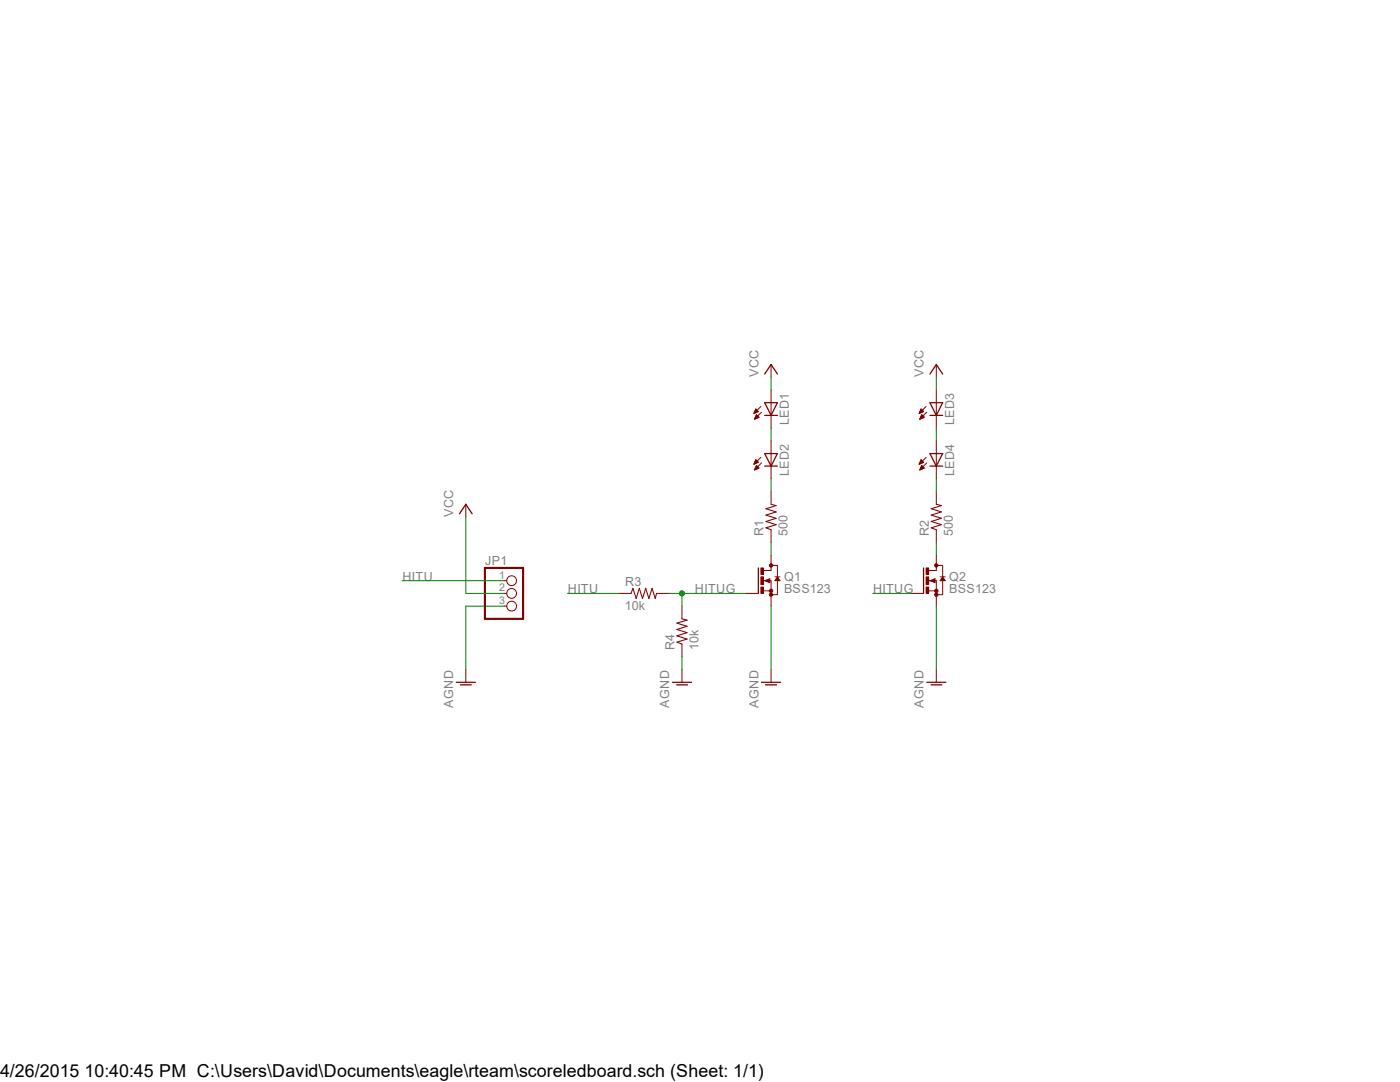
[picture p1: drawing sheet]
<?xml version="1.0" encoding="utf-8"?>
<!DOCTYPE eagle SYSTEM "eagle.dtd">
<eagle version="7.2.0">
<drawing>
<settings>
<setting alwaysvectorfont="no"/>
<setting verticaltext="up"/>
</settings>
<grid distance="0.1" unitdist="inch" unit="inch" style="lines" multiple="1" display="no" altdistance="0.01" altunitdist="inch" altunit="inch"/>
<schematic xreflabel="%F%N/%S.%C%R" xrefpart="/%S.%C%R">
<libraries>
<library name="transistor-small-signal">
<symbols>
<symbol name="N-MOS">
<wire x1="-1.27" y1="0" x2="-0.254" y2="0.381" width="0.1524" layer="94"/>
<wire x1="-0.254" y1="0.381" x2="-0.254" y2="-0.381" width="0.1524" layer="94"/>
<wire x1="-0.254" y1="-0.381" x2="-1.27" y2="0" width="0.1524" layer="94"/>
<wire x1="-1.27" y1="0" x2="-1.016" y2="0" width="0.1524" layer="94"/>
<wire x1="-1.016" y1="0" x2="-0.889" y2="0" width="0.1524" layer="94"/>
<wire x1="-0.889" y1="0" x2="0" y2="0" width="0.1524" layer="94"/>
<wire x1="0" y1="0" x2="0" y2="-2.032" width="0.1524" layer="94"/>
<wire x1="0" y1="-2.032" x2="0" y2="-2.794" width="0.1524" layer="94"/>
<wire x1="-1.524" y1="0" x2="-1.27" y2="0" width="0.1524" layer="94"/>
<wire x1="-2.54" y1="2.54" x2="-2.54" y2="-2.54" width="0.254" layer="94"/>
<wire x1="0" y1="3.048" x2="1.27" y2="3.048" width="0.1524" layer="94"/>
<wire x1="1.27" y1="3.048" x2="1.27" y2="0.762" width="0.1524" layer="94"/>
<wire x1="1.27" y1="0.762" x2="1.27" y2="0.508" width="0.1524" layer="94"/>
<wire x1="1.27" y1="0.508" x2="1.27" y2="-2.794" width="0.1524" layer="94"/>
<wire x1="1.27" y1="-2.794" x2="0" y2="-2.794" width="0.1524" layer="94"/>
<wire x1="1.778" y1="0" x2="0.762" y2="0" width="0.1524" layer="94"/>
<wire x1="0.762" y1="0" x2="1.27" y2="0.762" width="0.1524" layer="94"/>
<wire x1="1.27" y1="0.762" x2="1.778" y2="0" width="0.1524" layer="94"/>
<wire x1="1.778" y1="0.762" x2="0.762" y2="0.762" width="0.1524" layer="94"/>
<wire x1="-1.524" y1="2.032" x2="0" y2="2.032" width="0.1524" layer="94"/>
<wire x1="0" y1="2.032" x2="0" y2="2.54" width="0.1524" layer="94"/>
<wire x1="-1.524" y1="-2.032" x2="0" y2="-2.032" width="0.1524" layer="94"/>
<wire x1="-1.016" y1="0" x2="-0.381" y2="-0.254" width="0.254" layer="94"/>
<wire x1="-0.381" y1="-0.254" x2="-0.381" y2="0.254" width="0.254" layer="94"/>
<wire x1="-0.381" y1="0.254" x2="-0.889" y2="0" width="0.254" layer="94"/>
<wire x1="1.27" y1="0.508" x2="1.016" y2="0.127" width="0.254" layer="94"/>
<wire x1="1.016" y1="0.127" x2="1.524" y2="0.127" width="0.254" layer="94"/>
<wire x1="1.524" y1="0.127" x2="1.27" y2="0.508" width="0.254" layer="94"/>
<circle x="0" y="-2.794" radius="0.3592" width="0" layer="94"/>
<circle x="0" y="-2.032" radius="0.3592" width="0" layer="94"/>
<circle x="0" y="3.048" radius="0.3592" width="0" layer="94"/>
<text x="2.54" y="0" size="1.778" layer="95">&gt;NAME</text>
<text x="2.54" y="-2.54" size="1.778" layer="96">&gt;VALUE</text>
<rectangle x1="-2.032" y1="1.27" x2="-1.524" y2="2.54" layer="94"/>
<rectangle x1="-2.032" y1="-2.54" x2="-1.524" y2="-1.27" layer="94"/>
<rectangle x1="-2.032" y1="-0.762" x2="-1.524" y2="0.762" layer="94"/>
<pin name="G" x="-5.08" y="-2.54" visible="off" length="short" direction="pas"/>
<pin name="D" x="0" y="5.08" visible="off" length="short" direction="pas" rot="R270"/>
<pin name="S" x="0" y="-5.08" visible="off" length="short" direction="pas" rot="R90"/>
</symbol>
</symbols>
<devicesets>
<deviceset name="BSS123" prefix="Q">
<gates>
<gate name="G$1" symbol="N-MOS" x="0" y="0"/>
</gates>
<devices>
<device name="" package="SOT23">
<connects>
<connect gate="G$1" pin="D" pad="3"/>
<connect gate="G$1" pin="G" pad="1"/>
<connect gate="G$1" pin="S" pad="2"/>
</connects>
<technologies>
<technology name=""/>
</technologies>
</device>
</devices>
</deviceset>
</devicesets>
</library>
<library name="adafruit">
<symbols>
<symbol name="PINHD3">
<wire x1="-6.35" y1="-5.08" x2="1.27" y2="-5.08" width="0.4064" layer="94"/>
<wire x1="1.27" y1="-5.08" x2="1.27" y2="5.08" width="0.4064" layer="94"/>
<wire x1="1.27" y1="5.08" x2="-6.35" y2="5.08" width="0.4064" layer="94"/>
<wire x1="-6.35" y1="5.08" x2="-6.35" y2="-5.08" width="0.4064" layer="94"/>
<text x="-6.35" y="5.715" size="1.778" layer="95">&gt;NAME</text>
<text x="-6.35" y="-7.62" size="1.778" layer="96">&gt;VALUE</text>
<pin name="1" x="-2.54" y="2.54" visible="pad" length="short" direction="pas" function="dot"/>
<pin name="2" x="-2.54" y="0" visible="pad" length="short" direction="pas" function="dot"/>
<pin name="3" x="-2.54" y="-2.54" visible="pad" length="short" direction="pas" function="dot"/>
</symbol>
<symbol name="LED">
<wire x1="1.27" y1="0" x2="0" y2="-2.54" width="0.254" layer="94"/>
<wire x1="0" y1="-2.54" x2="-1.27" y2="0" width="0.254" layer="94"/>
<wire x1="1.27" y1="-2.54" x2="0" y2="-2.54" width="0.254" layer="94"/>
<wire x1="0" y1="-2.54" x2="-1.27" y2="-2.54" width="0.254" layer="94"/>
<wire x1="1.27" y1="0" x2="0" y2="0" width="0.254" layer="94"/>
<wire x1="0" y1="0" x2="-1.27" y2="0" width="0.254" layer="94"/>
<wire x1="0" y1="0" x2="0" y2="-2.54" width="0.1524" layer="94"/>
<wire x1="-2.032" y1="-0.762" x2="-3.429" y2="-2.159" width="0.1524" layer="94"/>
<wire x1="-1.905" y1="-1.905" x2="-3.302" y2="-3.302" width="0.1524" layer="94"/>
<text x="3.556" y="-4.572" size="1.778" layer="95" rot="R90">&gt;NAME</text>
<text x="5.715" y="-4.572" size="1.778" layer="96" rot="R90">&gt;VALUE</text>
<pin name="C" x="0" y="-5.08" visible="off" length="short" direction="pas" rot="R90"/>
<pin name="A" x="0" y="2.54" visible="off" length="short" direction="pas" rot="R270"/>
<polygon width="0.1524" layer="94">
<vertex x="-3.429" y="-2.159"/>
<vertex x="-3.048" y="-1.27"/>
<vertex x="-2.54" y="-1.778"/>
</polygon>
<polygon width="0.1524" layer="94">
<vertex x="-3.302" y="-3.302"/>
<vertex x="-2.921" y="-2.413"/>
<vertex x="-2.413" y="-2.921"/>
</polygon>
</symbol>
</symbols>
<devicesets>
<deviceset name="PINHD-1X3" prefix="JP" uservalue="yes">
<gates>
<gate name="A" symbol="PINHD3" x="0" y="0"/>
</gates>
<devices>
<device name="" package="1X03">
<connects>
<connect gate="A" pin="1" pad="1"/>
<connect gate="A" pin="2" pad="2"/>
<connect gate="A" pin="3" pad="3"/>
</connects>
<technologies>
<technology name=""/>
</technologies>
</device>
<device name="CB" package="1X03-CLEANBIG">
<connects>
<connect gate="A" pin="1" pad="1"/>
<connect gate="A" pin="2" pad="2"/>
<connect gate="A" pin="3" pad="3"/>
</connects>
<technologies>
<technology name=""/>
</technologies>
</device>
</devices>
</deviceset>
<deviceset name="LED" prefix="LED" uservalue="yes">
<gates>
<gate name="G$1" symbol="LED" x="0" y="0"/>
</gates>
<devices>
<device name="SMT1206" package="1206">
<connects>
<connect gate="G$1" pin="A" pad="A"/>
<connect gate="G$1" pin="C" pad="C"/>
</connects>
<technologies>
<technology name=""/>
</technologies>
</device>
<device name="LD260" package="LD260">
<connects>
<connect gate="G$1" pin="A" pad="A"/>
<connect gate="G$1" pin="C" pad="K"/>
</connects>
<technologies>
<technology name=""/>
</technologies>
</device>
<device name="SQR2X5" package="LED2X5">
<connects>
<connect gate="G$1" pin="A" pad="A"/>
<connect gate="G$1" pin="C" pad="K"/>
</connects>
<technologies>
<technology name=""/>
</technologies>
</device>
<device name="3MM" package="LED3MM">
<connects>
<connect gate="G$1" pin="A" pad="A"/>
<connect gate="G$1" pin="C" pad="K"/>
</connects>
<technologies>
<technology name=""/>
</technologies>
</device>
<device name="5MM" package="LED5MM">
<connects>
<connect gate="G$1" pin="A" pad="A"/>
<connect gate="G$1" pin="C" pad="K"/>
</connects>
<technologies>
<technology name=""/>
</technologies>
</device>
<device name="LSU260" package="LSU260">
<connects>
<connect gate="G$1" pin="A" pad="A"/>
<connect gate="G$1" pin="C" pad="K"/>
</connects>
<technologies>
<technology name=""/>
</technologies>
</device>
<device name="LZR181" package="LZR181">
<connects>
<connect gate="G$1" pin="A" pad="A"/>
<connect gate="G$1" pin="C" pad="K"/>
</connects>
<technologies>
<technology name=""/>
</technologies>
</device>
<device name="B152" package="Q62902-B152">
<connects>
<connect gate="G$1" pin="A" pad="A"/>
<connect gate="G$1" pin="C" pad="K"/>
</connects>
<technologies>
<technology name=""/>
</technologies>
</device>
<device name="B153" package="Q62902-B153">
<connects>
<connect gate="G$1" pin="A" pad="A"/>
<connect gate="G$1" pin="C" pad="K"/>
</connects>
<technologies>
<technology name=""/>
</technologies>
</device>
<device name="B155" package="Q62902-B155">
<connects>
<connect gate="G$1" pin="A" pad="A"/>
<connect gate="G$1" pin="C" pad="K"/>
</connects>
<technologies>
<technology name=""/>
</technologies>
</device>
<device name="B156" package="Q62902-B156">
<connects>
<connect gate="G$1" pin="A" pad="A"/>
<connect gate="G$1" pin="C" pad="K"/>
</connects>
<technologies>
<technology name=""/>
</technologies>
</device>
<device name="SFH480" package="SFH480">
<connects>
<connect gate="G$1" pin="A" pad="A"/>
<connect gate="G$1" pin="C" pad="K"/>
</connects>
<technologies>
<technology name=""/>
</technologies>
</device>
<device name="SFH482" package="SFH482">
<connects>
<connect gate="G$1" pin="A" pad="A"/>
<connect gate="G$1" pin="C" pad="K"/>
</connects>
<technologies>
<technology name=""/>
</technologies>
</device>
<device name="SQR5.7X3.2" package="U57X32">
<connects>
<connect gate="G$1" pin="A" pad="A"/>
<connect gate="G$1" pin="C" pad="K"/>
</connects>
<technologies>
<technology name=""/>
</technologies>
</device>
<device name="IRL80A" package="IRL80A">
<connects>
<connect gate="G$1" pin="A" pad="A"/>
<connect gate="G$1" pin="C" pad="K"/>
</connects>
<technologies>
<technology name=""/>
</technologies>
</device>
<device name="P-LCC-2" package="P-LCC-2">
<connects>
<connect gate="G$1" pin="A" pad="A"/>
<connect gate="G$1" pin="C" pad="C"/>
</connects>
<technologies>
<technology name=""/>
</technologies>
</device>
<device name="MINI-TOP" package="OSRAM-MINI-TOP-LED">
<connects>
<connect gate="G$1" pin="A" pad="A"/>
<connect gate="G$1" pin="C" pad="C"/>
</connects>
<technologies>
<technology name=""/>
</technologies>
</device>
<device name="SIDELED" package="OSRAM-SIDELED">
<connects>
<connect gate="G$1" pin="A" pad="A"/>
<connect gate="G$1" pin="C" pad="C"/>
</connects>
<technologies>
<technology name=""/>
</technologies>
</device>
<device name="SMART-LED" package="SMART-LED">
<connects>
<connect gate="G$1" pin="A" pad="A"/>
<connect gate="G$1" pin="C" pad="B"/>
</connects>
<technologies>
<technology name=""/>
</technologies>
</device>
<device name="P-LCC-2-BACK" package="P-LCC-2-TOPLED-RG">
<connects>
<connect gate="G$1" pin="A" pad="A"/>
<connect gate="G$1" pin="C" pad="C"/>
</connects>
<technologies>
<technology name=""/>
</technologies>
</device>
<device name="MICRO-SIDELED" package="MICRO-SIDELED">
<connects>
<connect gate="G$1" pin="A" pad="A"/>
<connect gate="G$1" pin="C" pad="C"/>
</connects>
<technologies>
<technology name=""/>
</technologies>
</device>
<device name="P-LCC-4" package="P-LCC-4">
<connects>
<connect gate="G$1" pin="A" pad="A"/>
<connect gate="G$1" pin="C" pad="C@4"/>
</connects>
<technologies>
<technology name=""/>
</technologies>
</device>
<device name="CHIP-LED0603" package="CHIP-LED0603">
<connects>
<connect gate="G$1" pin="A" pad="A"/>
<connect gate="G$1" pin="C" pad="C"/>
</connects>
<technologies>
<technology name=""/>
</technologies>
</device>
<device name="CHIP-LED0805" package="CHIP-LED0805">
<connects>
<connect gate="G$1" pin="A" pad="A"/>
<connect gate="G$1" pin="C" pad="C"/>
</connects>
<technologies>
<technology name=""/>
</technologies>
</device>
<device name="TOPLED-SANTANA" package="MINI-TOPLED-SANTANA">
<connects>
<connect gate="G$1" pin="A" pad="A"/>
<connect gate="G$1" pin="C" pad="C"/>
</connects>
<technologies>
<technology name=""/>
</technologies>
</device>
<device name="CHIPLED_0805" package="CHIPLED_0805">
<connects>
<connect gate="G$1" pin="A" pad="A"/>
<connect gate="G$1" pin="C" pad="C"/>
</connects>
<technologies>
<technology name=""/>
</technologies>
</device>
<device name="CHIPLED_1206" package="CHIPLED_1206">
<connects>
<connect gate="G$1" pin="A" pad="A"/>
<connect gate="G$1" pin="C" pad="C"/>
</connects>
<technologies>
<technology name=""/>
</technologies>
</device>
<device name="CHIPLED_0603" package="CHIPLED_0603">
<connects>
<connect gate="G$1" pin="A" pad="A"/>
<connect gate="G$1" pin="C" pad="C"/>
</connects>
<technologies>
<technology name=""/>
</technologies>
</device>
<device name="CHIPLED-0603-TTW" package="CHIPLED-0603-TTW">
<connects>
<connect gate="G$1" pin="A" pad="A@1"/>
<connect gate="G$1" pin="C" pad="C@1"/>
</connects>
<technologies>
<technology name=""/>
</technologies>
</device>
<device name="" package="SMARTLED-TTW">
<connects>
<connect gate="G$1" pin="A" pad="A@1"/>
<connect gate="G$1" pin="C" pad="C@1"/>
</connects>
<technologies>
<technology name=""/>
</technologies>
</device>
<device name="SMLK34" package="SMLK34">
<connects>
<connect gate="G$1" pin="A" pad="A"/>
<connect gate="G$1" pin="C" pad="K"/>
</connects>
<technologies>
<technology name=""/>
</technologies>
</device>
</devices>
</deviceset>
</devicesets>
</library>
<library name="rcl">
<symbols>
<symbol name="R-US">
<wire x1="-2.54" y1="0" x2="-2.159" y2="1.016" width="0.2032" layer="94"/>
<wire x1="-2.159" y1="1.016" x2="-1.524" y2="-1.016" width="0.2032" layer="94"/>
<wire x1="-1.524" y1="-1.016" x2="-0.889" y2="1.016" width="0.2032" layer="94"/>
<wire x1="-0.889" y1="1.016" x2="-0.254" y2="-1.016" width="0.2032" layer="94"/>
<wire x1="-0.254" y1="-1.016" x2="0.381" y2="1.016" width="0.2032" layer="94"/>
<wire x1="0.381" y1="1.016" x2="1.016" y2="-1.016" width="0.2032" layer="94"/>
<wire x1="1.016" y1="-1.016" x2="1.651" y2="1.016" width="0.2032" layer="94"/>
<wire x1="1.651" y1="1.016" x2="2.286" y2="-1.016" width="0.2032" layer="94"/>
<wire x1="2.286" y1="-1.016" x2="2.54" y2="0" width="0.2032" layer="94"/>
<text x="-3.81" y="1.4986" size="1.778" layer="95">&gt;NAME</text>
<text x="-3.81" y="-3.302" size="1.778" layer="96">&gt;VALUE</text>
<pin name="2" x="5.08" y="0" visible="off" length="short" direction="pas" swaplevel="1" rot="R180"/>
<pin name="1" x="-5.08" y="0" visible="off" length="short" direction="pas" swaplevel="1"/>
</symbol>
</symbols>
<devicesets>
<deviceset name="R-US_" prefix="R" uservalue="yes">
<gates>
<gate name="G$1" symbol="R-US" x="0" y="0"/>
</gates>
<devices>
<device name="R0402" package="R0402">
<connects>
<connect gate="G$1" pin="1" pad="1"/>
<connect gate="G$1" pin="2" pad="2"/>
</connects>
<technologies>
<technology name=""/>
</technologies>
</device>
<device name="R0603" package="R0603">
<connects>
<connect gate="G$1" pin="1" pad="1"/>
<connect gate="G$1" pin="2" pad="2"/>
</connects>
<technologies>
<technology name=""/>
</technologies>
</device>
<device name="R0805" package="R0805">
<connects>
<connect gate="G$1" pin="1" pad="1"/>
<connect gate="G$1" pin="2" pad="2"/>
</connects>
<technologies>
<technology name=""/>
</technologies>
</device>
<device name="R0805W" package="R0805W">
<connects>
<connect gate="G$1" pin="1" pad="1"/>
<connect gate="G$1" pin="2" pad="2"/>
</connects>
<technologies>
<technology name=""/>
</technologies>
</device>
<device name="R1005" package="R1005">
<connects>
<connect gate="G$1" pin="1" pad="1"/>
<connect gate="G$1" pin="2" pad="2"/>
</connects>
<technologies>
<technology name=""/>
</technologies>
</device>
<device name="R1206" package="R1206">
<connects>
<connect gate="G$1" pin="1" pad="1"/>
<connect gate="G$1" pin="2" pad="2"/>
</connects>
<technologies>
<technology name=""/>
</technologies>
</device>
<device name="R1206W" package="R1206W">
<connects>
<connect gate="G$1" pin="1" pad="1"/>
<connect gate="G$1" pin="2" pad="2"/>
</connects>
<technologies>
<technology name=""/>
</technologies>
</device>
<device name="R1210" package="R1210">
<connects>
<connect gate="G$1" pin="1" pad="1"/>
<connect gate="G$1" pin="2" pad="2"/>
</connects>
<technologies>
<technology name=""/>
</technologies>
</device>
<device name="R1210W" package="R1210W">
<connects>
<connect gate="G$1" pin="1" pad="1"/>
<connect gate="G$1" pin="2" pad="2"/>
</connects>
<technologies>
<technology name=""/>
</technologies>
</device>
<device name="R2010" package="R2010">
<connects>
<connect gate="G$1" pin="1" pad="1"/>
<connect gate="G$1" pin="2" pad="2"/>
</connects>
<technologies>
<technology name=""/>
</technologies>
</device>
<device name="R2010W" package="R2010W">
<connects>
<connect gate="G$1" pin="1" pad="1"/>
<connect gate="G$1" pin="2" pad="2"/>
</connects>
<technologies>
<technology name=""/>
</technologies>
</device>
<device name="R2012" package="R2012">
<connects>
<connect gate="G$1" pin="1" pad="1"/>
<connect gate="G$1" pin="2" pad="2"/>
</connects>
<technologies>
<technology name=""/>
</technologies>
</device>
<device name="R2012W" package="R2012W">
<connects>
<connect gate="G$1" pin="1" pad="1"/>
<connect gate="G$1" pin="2" pad="2"/>
</connects>
<technologies>
<technology name=""/>
</technologies>
</device>
<device name="R2512" package="R2512">
<connects>
<connect gate="G$1" pin="1" pad="1"/>
<connect gate="G$1" pin="2" pad="2"/>
</connects>
<technologies>
<technology name=""/>
</technologies>
</device>
<device name="R2512W" package="R2512W">
<connects>
<connect gate="G$1" pin="1" pad="1"/>
<connect gate="G$1" pin="2" pad="2"/>
</connects>
<technologies>
<technology name=""/>
</technologies>
</device>
<device name="R3216" package="R3216">
<connects>
<connect gate="G$1" pin="1" pad="1"/>
<connect gate="G$1" pin="2" pad="2"/>
</connects>
<technologies>
<technology name=""/>
</technologies>
</device>
<device name="R3216W" package="R3216W">
<connects>
<connect gate="G$1" pin="1" pad="1"/>
<connect gate="G$1" pin="2" pad="2"/>
</connects>
<technologies>
<technology name=""/>
</technologies>
</device>
<device name="R3225" package="R3225">
<connects>
<connect gate="G$1" pin="1" pad="1"/>
<connect gate="G$1" pin="2" pad="2"/>
</connects>
<technologies>
<technology name=""/>
</technologies>
</device>
<device name="R3225W" package="R3225W">
<connects>
<connect gate="G$1" pin="1" pad="1"/>
<connect gate="G$1" pin="2" pad="2"/>
</connects>
<technologies>
<technology name=""/>
</technologies>
</device>
<device name="R5025" package="R5025">
<connects>
<connect gate="G$1" pin="1" pad="1"/>
<connect gate="G$1" pin="2" pad="2"/>
</connects>
<technologies>
<technology name=""/>
</technologies>
</device>
<device name="R5025W" package="R5025W">
<connects>
<connect gate="G$1" pin="1" pad="1"/>
<connect gate="G$1" pin="2" pad="2"/>
</connects>
<technologies>
<technology name=""/>
</technologies>
</device>
<device name="R6332" package="R6332">
<connects>
<connect gate="G$1" pin="1" pad="1"/>
<connect gate="G$1" pin="2" pad="2"/>
</connects>
<technologies>
<technology name=""/>
</technologies>
</device>
<device name="R6332W" package="R6332W">
<connects>
<connect gate="G$1" pin="1" pad="1"/>
<connect gate="G$1" pin="2" pad="2"/>
</connects>
<technologies>
<technology name=""/>
</technologies>
</device>
<device name="M0805" package="M0805">
<connects>
<connect gate="G$1" pin="1" pad="1"/>
<connect gate="G$1" pin="2" pad="2"/>
</connects>
<technologies>
<technology name=""/>
</technologies>
</device>
<device name="M1206" package="M1206">
<connects>
<connect gate="G$1" pin="1" pad="1"/>
<connect gate="G$1" pin="2" pad="2"/>
</connects>
<technologies>
<technology name=""/>
</technologies>
</device>
<device name="M1406" package="M1406">
<connects>
<connect gate="G$1" pin="1" pad="1"/>
<connect gate="G$1" pin="2" pad="2"/>
</connects>
<technologies>
<technology name=""/>
</technologies>
</device>
<device name="M2012" package="M2012">
<connects>
<connect gate="G$1" pin="1" pad="1"/>
<connect gate="G$1" pin="2" pad="2"/>
</connects>
<technologies>
<technology name=""/>
</technologies>
</device>
<device name="M2309" package="M2309">
<connects>
<connect gate="G$1" pin="1" pad="1"/>
<connect gate="G$1" pin="2" pad="2"/>
</connects>
<technologies>
<technology name=""/>
</technologies>
</device>
<device name="M3216" package="M3216">
<connects>
<connect gate="G$1" pin="1" pad="1"/>
<connect gate="G$1" pin="2" pad="2"/>
</connects>
<technologies>
<technology name=""/>
</technologies>
</device>
<device name="M3516" package="M3516">
<connects>
<connect gate="G$1" pin="1" pad="1"/>
<connect gate="G$1" pin="2" pad="2"/>
</connects>
<technologies>
<technology name=""/>
</technologies>
</device>
<device name="M5923" package="M5923">
<connects>
<connect gate="G$1" pin="1" pad="1"/>
<connect gate="G$1" pin="2" pad="2"/>
</connects>
<technologies>
<technology name=""/>
</technologies>
</device>
<device name="0204/5" package="0204/5">
<connects>
<connect gate="G$1" pin="1" pad="1"/>
<connect gate="G$1" pin="2" pad="2"/>
</connects>
<technologies>
<technology name=""/>
</technologies>
</device>
<device name="0204/7" package="0204/7">
<connects>
<connect gate="G$1" pin="1" pad="1"/>
<connect gate="G$1" pin="2" pad="2"/>
</connects>
<technologies>
<technology name=""/>
</technologies>
</device>
<device name="0207/10" package="0207/10">
<connects>
<connect gate="G$1" pin="1" pad="1"/>
<connect gate="G$1" pin="2" pad="2"/>
</connects>
<technologies>
<technology name=""/>
</technologies>
</device>
<device name="0207/12" package="0207/12">
<connects>
<connect gate="G$1" pin="1" pad="1"/>
<connect gate="G$1" pin="2" pad="2"/>
</connects>
<technologies>
<technology name=""/>
</technologies>
</device>
<device name="0207/15" package="0207/15">
<connects>
<connect gate="G$1" pin="1" pad="1"/>
<connect gate="G$1" pin="2" pad="2"/>
</connects>
<technologies>
<technology name=""/>
</technologies>
</device>
<device name="0207/2V" package="0207/2V">
<connects>
<connect gate="G$1" pin="1" pad="1"/>
<connect gate="G$1" pin="2" pad="2"/>
</connects>
<technologies>
<technology name=""/>
</technologies>
</device>
<device name="0207/5V" package="0207/5V">
<connects>
<connect gate="G$1" pin="1" pad="1"/>
<connect gate="G$1" pin="2" pad="2"/>
</connects>
<technologies>
<technology name=""/>
</technologies>
</device>
<device name="0207/7" package="0207/7">
<connects>
<connect gate="G$1" pin="1" pad="1"/>
<connect gate="G$1" pin="2" pad="2"/>
</connects>
<technologies>
<technology name=""/>
</technologies>
</device>
<device name="0309/10" package="0309/10">
<connects>
<connect gate="G$1" pin="1" pad="1"/>
<connect gate="G$1" pin="2" pad="2"/>
</connects>
<technologies>
<technology name=""/>
</technologies>
</device>
<device name="0309/12" package="0309/12">
<connects>
<connect gate="G$1" pin="1" pad="1"/>
<connect gate="G$1" pin="2" pad="2"/>
</connects>
<technologies>
<technology name=""/>
</technologies>
</device>
<device name="0411/12" package="0411/12">
<connects>
<connect gate="G$1" pin="1" pad="1"/>
<connect gate="G$1" pin="2" pad="2"/>
</connects>
<technologies>
<technology name=""/>
</technologies>
</device>
<device name="0411/15" package="0411/15">
<connects>
<connect gate="G$1" pin="1" pad="1"/>
<connect gate="G$1" pin="2" pad="2"/>
</connects>
<technologies>
<technology name=""/>
</technologies>
</device>
<device name="0411/3V" package="0411V">
<connects>
<connect gate="G$1" pin="1" pad="1"/>
<connect gate="G$1" pin="2" pad="2"/>
</connects>
<technologies>
<technology name=""/>
</technologies>
</device>
<device name="0414/15" package="0414/15">
<connects>
<connect gate="G$1" pin="1" pad="1"/>
<connect gate="G$1" pin="2" pad="2"/>
</connects>
<technologies>
<technology name=""/>
</technologies>
</device>
<device name="0414/5V" package="0414V">
<connects>
<connect gate="G$1" pin="1" pad="1"/>
<connect gate="G$1" pin="2" pad="2"/>
</connects>
<technologies>
<technology name=""/>
</technologies>
</device>
<device name="0617/17" package="0617/17">
<connects>
<connect gate="G$1" pin="1" pad="1"/>
<connect gate="G$1" pin="2" pad="2"/>
</connects>
<technologies>
<technology name=""/>
</technologies>
</device>
<device name="0617/22" package="0617/22">
<connects>
<connect gate="G$1" pin="1" pad="1"/>
<connect gate="G$1" pin="2" pad="2"/>
</connects>
<technologies>
<technology name=""/>
</technologies>
</device>
<device name="0617/5V" package="0617V">
<connects>
<connect gate="G$1" pin="1" pad="1"/>
<connect gate="G$1" pin="2" pad="2"/>
</connects>
<technologies>
<technology name=""/>
</technologies>
</device>
<device name="0922/22" package="0922/22">
<connects>
<connect gate="G$1" pin="1" pad="1"/>
<connect gate="G$1" pin="2" pad="2"/>
</connects>
<technologies>
<technology name=""/>
</technologies>
</device>
<device name="0613/5V" package="P0613V">
<connects>
<connect gate="G$1" pin="1" pad="1"/>
<connect gate="G$1" pin="2" pad="2"/>
</connects>
<technologies>
<technology name=""/>
</technologies>
</device>
<device name="0613/15" package="P0613/15">
<connects>
<connect gate="G$1" pin="1" pad="1"/>
<connect gate="G$1" pin="2" pad="2"/>
</connects>
<technologies>
<technology name=""/>
</technologies>
</device>
<device name="0817/22" package="P0817/22">
<connects>
<connect gate="G$1" pin="1" pad="1"/>
<connect gate="G$1" pin="2" pad="2"/>
</connects>
<technologies>
<technology name=""/>
</technologies>
</device>
<device name="0817/7V" package="P0817V">
<connects>
<connect gate="G$1" pin="1" pad="1"/>
<connect gate="G$1" pin="2" pad="2"/>
</connects>
<technologies>
<technology name=""/>
</technologies>
</device>
<device name="V234/12" package="V234/12">
<connects>
<connect gate="G$1" pin="1" pad="1"/>
<connect gate="G$1" pin="2" pad="2"/>
</connects>
<technologies>
<technology name=""/>
</technologies>
</device>
<device name="V235/17" package="V235/17">
<connects>
<connect gate="G$1" pin="1" pad="1"/>
<connect gate="G$1" pin="2" pad="2"/>
</connects>
<technologies>
<technology name=""/>
</technologies>
</device>
<device name="V526-0" package="V526-0">
<connects>
<connect gate="G$1" pin="1" pad="1"/>
<connect gate="G$1" pin="2" pad="2"/>
</connects>
<technologies>
<technology name=""/>
</technologies>
</device>
<device name="MELF0102AX" package="MINI_MELF-0102AX">
<connects>
<connect gate="G$1" pin="1" pad="1"/>
<connect gate="G$1" pin="2" pad="2"/>
</connects>
<technologies>
<technology name=""/>
</technologies>
</device>
<device name="0922V" package="0922V">
<connects>
<connect gate="G$1" pin="1" pad="1"/>
<connect gate="G$1" pin="2" pad="2"/>
</connects>
<technologies>
<technology name=""/>
</technologies>
</device>
<device name="MELF0102R" package="MINI_MELF-0102R">
<connects>
<connect gate="G$1" pin="1" pad="1"/>
<connect gate="G$1" pin="2" pad="2"/>
</connects>
<technologies>
<technology name=""/>
</technologies>
</device>
<device name="MELF0102W" package="MINI_MELF-0102W">
<connects>
<connect gate="G$1" pin="1" pad="1"/>
<connect gate="G$1" pin="2" pad="2"/>
</connects>
<technologies>
<technology name=""/>
</technologies>
</device>
<device name="MELF0204R" package="MINI_MELF-0204R">
<connects>
<connect gate="G$1" pin="1" pad="1"/>
<connect gate="G$1" pin="2" pad="2"/>
</connects>
<technologies>
<technology name=""/>
</technologies>
</device>
<device name="MELF0204W" package="MINI_MELF-0204W">
<connects>
<connect gate="G$1" pin="1" pad="1"/>
<connect gate="G$1" pin="2" pad="2"/>
</connects>
<technologies>
<technology name=""/>
</technologies>
</device>
<device name="MELF0207R" package="MINI_MELF-0207R">
<connects>
<connect gate="G$1" pin="1" pad="1"/>
<connect gate="G$1" pin="2" pad="2"/>
</connects>
<technologies>
<technology name=""/>
</technologies>
</device>
<device name="MELF0207W" package="MINI_MELF-0207W">
<connects>
<connect gate="G$1" pin="1" pad="1"/>
<connect gate="G$1" pin="2" pad="2"/>
</connects>
<technologies>
<technology name=""/>
</technologies>
</device>
<device name="RDH/15" package="RDH/15">
<connects>
<connect gate="G$1" pin="1" pad="1"/>
<connect gate="G$1" pin="2" pad="2"/>
</connects>
<technologies>
<technology name=""/>
</technologies>
</device>
<device name="0204/2V" package="0204V">
<connects>
<connect gate="G$1" pin="1" pad="1"/>
<connect gate="G$1" pin="2" pad="2"/>
</connects>
<technologies>
<technology name=""/>
</technologies>
</device>
<device name="0309/V" package="0309V">
<connects>
<connect gate="G$1" pin="1" pad="1"/>
<connect gate="G$1" pin="2" pad="2"/>
</connects>
<technologies>
<technology name=""/>
</technologies>
</device>
<device name="R0201" package="R0201">
<connects>
<connect gate="G$1" pin="1" pad="1"/>
<connect gate="G$1" pin="2" pad="2"/>
</connects>
<technologies>
<technology name=""/>
</technologies>
</device>
<device name="VMTA55" package="VMTA55">
<connects>
<connect gate="G$1" pin="1" pad="1"/>
<connect gate="G$1" pin="2" pad="2"/>
</connects>
<technologies>
<technology name=""/>
</technologies>
</device>
<device name="VMTB60" package="VMTB60">
<connects>
<connect gate="G$1" pin="1" pad="1"/>
<connect gate="G$1" pin="2" pad="2"/>
</connects>
<technologies>
<technology name=""/>
</technologies>
</device>
<device name="VTA52" package="VTA52">
<connects>
<connect gate="G$1" pin="1" pad="1"/>
<connect gate="G$1" pin="2" pad="2"/>
</connects>
<technologies>
<technology name=""/>
</technologies>
</device>
<device name="VTA53" package="VTA53">
<connects>
<connect gate="G$1" pin="1" pad="1"/>
<connect gate="G$1" pin="2" pad="2"/>
</connects>
<technologies>
<technology name=""/>
</technologies>
</device>
<device name="VTA54" package="VTA54">
<connects>
<connect gate="G$1" pin="1" pad="1"/>
<connect gate="G$1" pin="2" pad="2"/>
</connects>
<technologies>
<technology name=""/>
</technologies>
</device>
<device name="VTA55" package="VTA55">
<connects>
<connect gate="G$1" pin="1" pad="1"/>
<connect gate="G$1" pin="2" pad="2"/>
</connects>
<technologies>
<technology name=""/>
</technologies>
</device>
<device name="VTA56" package="VTA56">
<connects>
<connect gate="G$1" pin="1" pad="1"/>
<connect gate="G$1" pin="2" pad="2"/>
</connects>
<technologies>
<technology name=""/>
</technologies>
</device>
<device name="R4527" package="R4527">
<connects>
<connect gate="G$1" pin="1" pad="1"/>
<connect gate="G$1" pin="2" pad="2"/>
</connects>
<technologies>
<technology name=""/>
</technologies>
</device>
<device name="WSC0001" package="WSC0001">
<connects>
<connect gate="G$1" pin="1" pad="1"/>
<connect gate="G$1" pin="2" pad="2"/>
</connects>
<technologies>
<technology name=""/>
</technologies>
</device>
<device name="WSC0002" package="WSC0002">
<connects>
<connect gate="G$1" pin="1" pad="1"/>
<connect gate="G$1" pin="2" pad="2"/>
</connects>
<technologies>
<technology name=""/>
</technologies>
</device>
<device name="WSC01/2" package="WSC01/2">
<connects>
<connect gate="G$1" pin="1" pad="1"/>
<connect gate="G$1" pin="2" pad="2"/>
</connects>
<technologies>
<technology name=""/>
</technologies>
</device>
<device name="WSC2515" package="WSC2515">
<connects>
<connect gate="G$1" pin="1" pad="1"/>
<connect gate="G$1" pin="2" pad="2"/>
</connects>
<technologies>
<technology name=""/>
</technologies>
</device>
<device name="WSC4527" package="WSC4527">
<connects>
<connect gate="G$1" pin="1" pad="1"/>
<connect gate="G$1" pin="2" pad="2"/>
</connects>
<technologies>
<technology name=""/>
</technologies>
</device>
<device name="WSC6927" package="WSC6927">
<connects>
<connect gate="G$1" pin="1" pad="1"/>
<connect gate="G$1" pin="2" pad="2"/>
</connects>
<technologies>
<technology name=""/>
</technologies>
</device>
<device name="R1218" package="R1218">
<connects>
<connect gate="G$1" pin="1" pad="1"/>
<connect gate="G$1" pin="2" pad="2"/>
</connects>
<technologies>
<technology name=""/>
</technologies>
</device>
<device name="1812X7R" package="1812X7R">
<connects>
<connect gate="G$1" pin="1" pad="1"/>
<connect gate="G$1" pin="2" pad="2"/>
</connects>
<technologies>
<technology name=""/>
</technologies>
</device>
</devices>
</deviceset>
</devicesets>
</library>
<library name="supply1">
<symbols>
<symbol name="VCC">
<wire x1="1.27" y1="-1.905" x2="0" y2="0" width="0.254" layer="94"/>
<wire x1="0" y1="0" x2="-1.27" y2="-1.905" width="0.254" layer="94"/>
<text x="-2.54" y="-2.54" size="1.778" layer="96" rot="R90">&gt;VALUE</text>
<pin name="VCC" x="0" y="-2.54" visible="off" length="short" direction="sup" rot="R90"/>
</symbol>
<symbol name="AGND">
<wire x1="-1.905" y1="0" x2="1.905" y2="0" width="0.254" layer="94"/>
<wire x1="-1.0922" y1="-0.508" x2="1.0922" y2="-0.508" width="0.254" layer="94"/>
<text x="-2.54" y="-5.08" size="1.778" layer="96" rot="R90">&gt;VALUE</text>
<pin name="AGND" x="0" y="2.54" visible="off" length="short" direction="sup" rot="R270"/>
</symbol>
</symbols>
<devicesets>
<deviceset name="VCC" prefix="P+">
<gates>
<gate name="VCC" symbol="VCC" x="0" y="0"/>
</gates>
<devices>
<device name="">
<technologies>
<technology name=""/>
</technologies>
</device>
</devices>
</deviceset>
<deviceset name="AGND" prefix="AGND">
<gates>
<gate name="VR1" symbol="AGND" x="0" y="0"/>
</gates>
<devices>
<device name="">
<technologies>
<technology name=""/>
</technologies>
</device>
</devices>
</deviceset>
</devicesets>
</library>
</libraries>
<attributes>
</attributes>
<variantdefs>
</variantdefs>
<classes>
<class number="0" name="default" width="0" drill="0">
</class>
</classes>
<parts>
<part name="Q1" library="transistor-small-signal" deviceset="BSS123" device=""/>
<part name="JP1" library="adafruit" deviceset="PINHD-1X3" device=""/>
<part name="LED1" library="adafruit" deviceset="LED" device="CHIPLED_1206"/>
<part name="LED2" library="adafruit" deviceset="LED" device="CHIPLED_1206"/>
<part name="LED3" library="adafruit" deviceset="LED" device="CHIPLED_1206"/>
<part name="LED4" library="adafruit" deviceset="LED" device="CHIPLED_1206"/>
<part name="R1" library="rcl" deviceset="R-US_" device="R1206" value="500"/>
<part name="R2" library="rcl" deviceset="R-US_" device="R1206" value="500"/>
<part name="R3" library="rcl" deviceset="R-US_" device="R1206" value="10k"/>
<part name="Q2" library="transistor-small-signal" deviceset="BSS123" device=""/>
<part name="R4" library="rcl" deviceset="R-US_" device="R1206" value="10k"/>
<part name="P+1" library="supply1" deviceset="VCC" device=""/>
<part name="AGND1" library="supply1" deviceset="AGND" device=""/>
<part name="AGND2" library="supply1" deviceset="AGND" device=""/>
<part name="AGND3" library="supply1" deviceset="AGND" device=""/>
<part name="P+2" library="supply1" deviceset="VCC" device=""/>
<part name="P+3" library="supply1" deviceset="VCC" device=""/>
<part name="AGND4" library="supply1" deviceset="AGND" device=""/>
</parts>
<sheets>
<sheet>
<plain>
</plain>
<instances>
<instance part="Q1" gate="G$1" x="58.42" y="88.9"/>
<instance part="JP1" gate="A" x="7.62" y="86.36"/>
<instance part="LED1" gate="G$1" x="58.42" y="124.46"/>
<instance part="LED2" gate="G$1" x="58.42" y="114.3"/>
<instance part="LED3" gate="G$1" x="91.44" y="124.46"/>
<instance part="LED4" gate="G$1" x="91.44" y="114.3"/>
<instance part="R1" gate="G$1" x="58.42" y="101.6" rot="R90"/>
<instance part="R2" gate="G$1" x="91.44" y="101.6" rot="R90"/>
<instance part="R3" gate="G$1" x="33.02" y="86.36"/>
<instance part="Q2" gate="G$1" x="91.44" y="88.9"/>
<instance part="R4" gate="G$1" x="40.64" y="78.74" rot="R90"/>
<instance part="P+1" gate="VCC" x="-2.54" y="104.14"/>
<instance part="AGND1" gate="VR1" x="-2.54" y="68.58"/>
<instance part="AGND2" gate="VR1" x="58.42" y="68.58"/>
<instance part="AGND3" gate="VR1" x="91.44" y="68.58"/>
<instance part="P+2" gate="VCC" x="58.42" y="132.08"/>
<instance part="P+3" gate="VCC" x="91.44" y="132.08"/>
<instance part="AGND4" gate="VR1" x="40.64" y="68.58"/>
</instances>
<busses>
</busses>
<nets>
<net name="HITU" class="0">
<segment>
<pinref part="JP1" gate="A" pin="1"/>
<wire x1="5.08" y1="88.9" x2="-15.24" y2="88.9" width="0.1524" layer="91"/>
<label x="-15.24" y="88.9" size="1.778" layer="95"/>
</segment>
<segment>
<pinref part="R3" gate="G$1" pin="1"/>
<wire x1="27.94" y1="86.36" x2="17.78" y2="86.36" width="0.1524" layer="91"/>
<label x="17.78" y="86.36" size="1.778" layer="95"/>
</segment>
</net>
<net name="AGND" class="0">
<segment>
<pinref part="JP1" gate="A" pin="3"/>
<wire x1="5.08" y1="83.82" x2="-2.54" y2="83.82" width="0.1524" layer="91"/>
<wire x1="-2.54" y1="83.82" x2="-2.54" y2="71.12" width="0.1524" layer="91"/>
<pinref part="AGND1" gate="VR1" pin="AGND"/>
</segment>
<segment>
<pinref part="AGND4" gate="VR1" pin="AGND"/>
<pinref part="R4" gate="G$1" pin="1"/>
<wire x1="40.64" y1="71.12" x2="40.64" y2="73.66" width="0.1524" layer="91"/>
</segment>
<segment>
<pinref part="Q1" gate="G$1" pin="S"/>
<pinref part="AGND2" gate="VR1" pin="AGND"/>
<wire x1="58.42" y1="83.82" x2="58.42" y2="71.12" width="0.1524" layer="91"/>
</segment>
<segment>
<pinref part="Q2" gate="G$1" pin="S"/>
<pinref part="AGND3" gate="VR1" pin="AGND"/>
<wire x1="91.44" y1="83.82" x2="91.44" y2="71.12" width="0.1524" layer="91"/>
</segment>
</net>
<net name="VCC" class="0">
<segment>
<pinref part="JP1" gate="A" pin="2"/>
<wire x1="5.08" y1="86.36" x2="-2.54" y2="86.36" width="0.1524" layer="91"/>
<wire x1="-2.54" y1="86.36" x2="-2.54" y2="101.6" width="0.1524" layer="91"/>
<pinref part="P+1" gate="VCC" pin="VCC"/>
</segment>
<segment>
<pinref part="P+2" gate="VCC" pin="VCC"/>
<pinref part="LED1" gate="G$1" pin="A"/>
<wire x1="58.42" y1="129.54" x2="58.42" y2="127" width="0.1524" layer="91"/>
</segment>
<segment>
<pinref part="P+3" gate="VCC" pin="VCC"/>
<pinref part="LED3" gate="G$1" pin="A"/>
<wire x1="91.44" y1="129.54" x2="91.44" y2="127" width="0.1524" layer="91"/>
</segment>
</net>
<net name="HITUG" class="0">
<segment>
<pinref part="Q1" gate="G$1" pin="G"/>
<wire x1="53.34" y1="86.36" x2="40.64" y2="86.36" width="0.1524" layer="91"/>
<label x="43.18" y="86.36" size="1.778" layer="95"/>
<pinref part="R3" gate="G$1" pin="2"/>
<pinref part="R4" gate="G$1" pin="2"/>
<wire x1="40.64" y1="86.36" x2="38.1" y2="86.36" width="0.1524" layer="91"/>
<wire x1="40.64" y1="83.82" x2="40.64" y2="86.36" width="0.1524" layer="91"/>
<junction x="40.64" y="86.36"/>
</segment>
<segment>
<pinref part="Q2" gate="G$1" pin="G"/>
<wire x1="86.36" y1="86.36" x2="78.74" y2="86.36" width="0.1524" layer="91"/>
<label x="78.74" y="86.36" size="1.778" layer="95"/>
</segment>
</net>
<net name="N$1" class="0">
<segment>
<pinref part="LED1" gate="G$1" pin="C"/>
<pinref part="LED2" gate="G$1" pin="A"/>
<wire x1="58.42" y1="119.38" x2="58.42" y2="116.84" width="0.1524" layer="91"/>
</segment>
</net>
<net name="N$2" class="0">
<segment>
<pinref part="LED2" gate="G$1" pin="C"/>
<pinref part="R1" gate="G$1" pin="2"/>
<wire x1="58.42" y1="109.22" x2="58.42" y2="106.68" width="0.1524" layer="91"/>
</segment>
</net>
<net name="N$3" class="0">
<segment>
<pinref part="R1" gate="G$1" pin="1"/>
<pinref part="Q1" gate="G$1" pin="D"/>
<wire x1="58.42" y1="96.52" x2="58.42" y2="93.98" width="0.1524" layer="91"/>
</segment>
</net>
<net name="N$4" class="0">
<segment>
<pinref part="LED3" gate="G$1" pin="C"/>
<pinref part="LED4" gate="G$1" pin="A"/>
<wire x1="91.44" y1="119.38" x2="91.44" y2="116.84" width="0.1524" layer="91"/>
</segment>
</net>
<net name="N$5" class="0">
<segment>
<pinref part="LED4" gate="G$1" pin="C"/>
<pinref part="R2" gate="G$1" pin="2"/>
<wire x1="91.44" y1="109.22" x2="91.44" y2="106.68" width="0.1524" layer="91"/>
</segment>
</net>
<net name="N$6" class="0">
<segment>
<pinref part="R2" gate="G$1" pin="1"/>
<pinref part="Q2" gate="G$1" pin="D"/>
<wire x1="91.44" y1="96.52" x2="91.44" y2="93.98" width="0.1524" layer="91"/>
</segment>
</net>
</nets>
</sheet>
</sheets>
</schematic>
</drawing>
</eagle>
